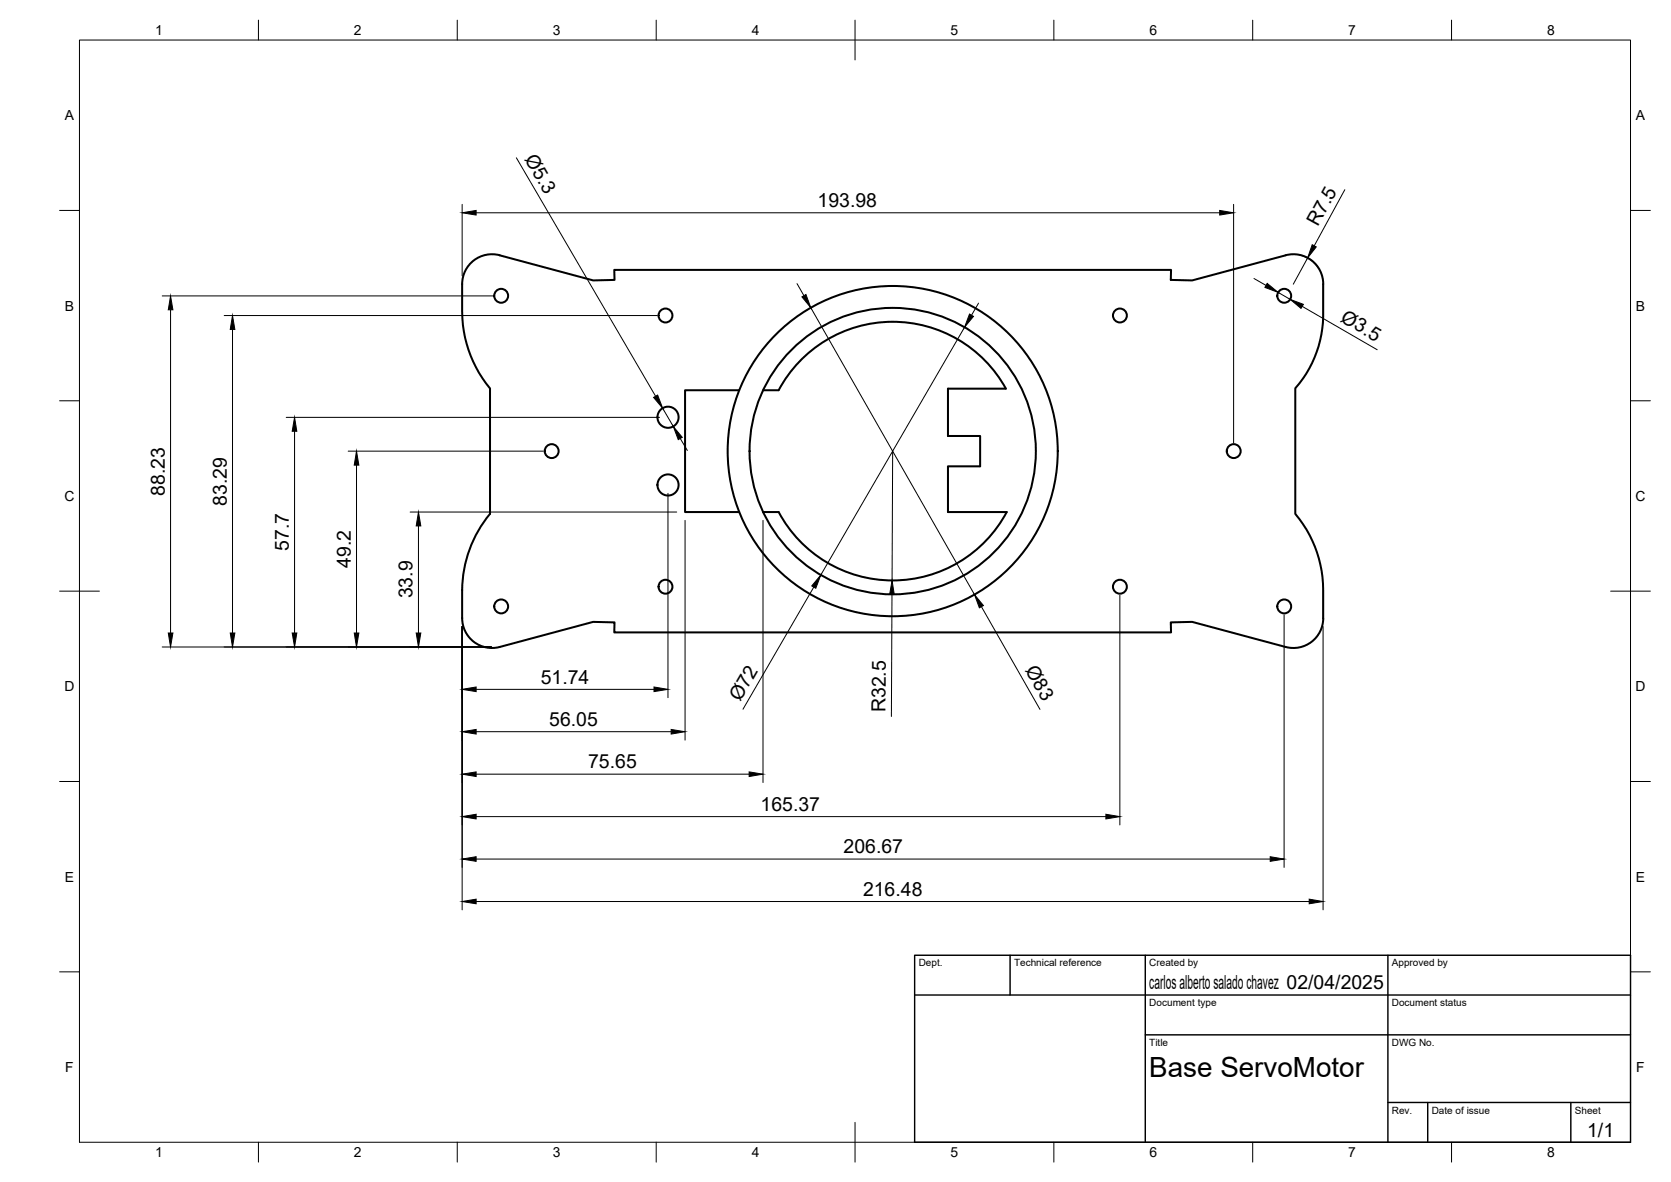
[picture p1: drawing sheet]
<svg xmlns="http://www.w3.org/2000/svg" width="420mm" height="297mm" viewBox="0 0 420 297" stroke-linecap="round" stroke-linejoin="round" font-family="sans-serif">
<!-- layer: Visible -->
<g fill="none" stroke="#000" stroke-width=".51">
<path d="M125.6 64.2l23.6 6.3 5.3-.2v-2.5h139.9v2.5l5.4 .2 23.5-6.3M125.7 64.1a7.5 7.5 0 0 0-9.5 7.3 56.3 56.3 0 0 0 .4 11.9 30.4 30.4 0 0 0 6.6 14.3v31.5a30.3 30.3 0 0 0-7 19.2v7a7.5 7.5 0 0 0 9.5 7.3M323.3 64.1a7.5 7.5 0 0 1 9.4 7.3v8.2a28.1 28.1 0 0 1-7 18v31.5a29.6 29.6 0 0 1 7 19.2v7a7.5 7.5 0 0 1-9.4 7.3M185.9 98.1h-13.6v30.6h13.6M191.9 98.1h3.9M252.9 97.7h-14.5v11.9h8v7.6h-8v11.5h14.7a32.5 32.5 0 0 1-57.3 0M252.9 97.7a32.5 32.5 0 0 0-57.1 .4M191.9 128.7h3.9M125.6 162.6l23.5-6.3 5.4 .1v2.5h139.9v-2.5l5.4-.1 23.5 6.3"/>
<circle cx="126" cy="74.3" r="1.75"/>
<circle cx="167.3" cy="79.3" r="1.75"/>
<circle cx="281.6" cy="79.3" r="1.75"/>
<circle cx="322.9" cy="74.3" r="1.75"/>
<circle cx="138.7" cy="113.4" r="1.75"/>
<circle cx="168" cy="104.9" r="2.66"/>
<circle cx="224.5" cy="113.4" r="41.5"/>
<circle cx="224.5" cy="113.4" r="36"/>
<circle cx="310.2" cy="113.4" r="1.75"/>
<circle cx="168" cy="121.9" r="2.66"/>
<circle cx="126" cy="152.4" r="1.75"/>
<circle cx="167.3" cy="147.4" r="1.75"/>
<circle cx="281.6" cy="147.4" r="1.75"/>
<circle cx="322.9" cy="152.4" r="1.75"/>
</g>
<!-- layer: BORDER -->
<g fill="none" stroke="#000" stroke-width=".25">
<path d="M20 10.1h390v276.9h-390zM65 5.1v5M115 5.1v5M165 5.1v5M215 5.1v10M265 5.1v5M315 5.1v5M365 5.1v5M15 52.9h5M410 52.9h5M15 100.7h5M410 100.7h5"/>
<path d="M15 148.6h10M405 148.6h10M15 196.4h5M410 196.4h5M15 244.2h5M410 244.2h5M65 287v5M115 287v5M165 287v5M215 282.1v9.9M265 287v5M315 287v5"/>
<path d="M365 287v5"/>
</g>
<!-- layer: TITLEBLOCK -->
<path d="M230 240.1h180v46.9h-180zM230 250h180M254 240.1v9.9M288 240.1v46.9M349 240.1v46.9M288 260.1h122M349 277.1h61M359 277.1v9.9M395 277.1v9.9" fill="none" stroke="#000" stroke-width=".36"/>
<!-- layer: FD_Dimensions -->
<g fill="none" stroke="#000" stroke-width=".25">
<path d="M129.8 39.7l35 59.9M116.2 51.4v17.9M119.7 53.5h187M310.2 51.4v59.9M338.1 47.7l-7.6 14.1M40.8 74.4h83.1M42.9 77.9v81.2M56.4 79.3h108.8M200.4 71.3l1.7 3M203.9 77.4l41.1 72M246 76.2l-1.7 3M315.3 70l3 1.7"/>
<path d="M321.4 73.5l3 1.7M326.8 64.1a7.5 7.5 0 0 1 4.8 3.4M327.4 77l18.9 10.9M328.8 64.8l-3.6 6.6M58.5 82.8v76.3M242.5 82.2l-36.1 62.3M72 104.9h93.8M74.1 108.4v50.7M87.5 113.4h49.1M89.6 116.9v42.2M166.6 102.6l2.7 4.6M171 110.2l1.8 3"/>
<path d="M224.5 113.4l-.2 32.5M103.1 128.7h67.1M105.2 132.2v26.9M168 124v51.3M172.3 130.8v55.2M191.9 130.8v65.8M116.2 157.4v71.2M204.6 147.5l-17.8 30.7M224.3 149.4l-.2 30.7M246.8 152.4l14.7 25.9M281.6 149.6v57.7M322.9 154.5v63.5"/>
<path d="M332.7 157.4v71.2M40.8 162.6h82.7M119.7 173.2h44.7M119.7 194.5h68.7M119.7 183.9h49.1M119.7 215.9h199.7M119.7 205.2h158.4M119.7 226.6h209.5"/>
</g>
<g fill="#000" stroke="#000" stroke-width=".25">
<path d="M116.2 53.5l3.5-.6v1.1zM306.7 52.9l3.5 .6-3.5 .5zM42.9 74.4l.6 3.5h-1.2zM201.6 74.6l1-.6 1.3 3.4zM243.8 78.9l1 .6-2.3 2.7zM318.6 71.2l2.8 2.3-3.3-1.3zM324.4 75.2l3.3 1.3-.6 1zM329.9 61.5l1.1 .5-2.2 2.8zM58.5 79.3l.6 3.5h-1.2zM164.3 99.9l1.1-.6 1.2 3.3zM74.1 104.9l.5 3.5h-1.1zM89.6 113.4l.6 3.5h-1.1z"/>
<path d="M169.3 107.2l2.3 2.7-1.1 .6zM105.2 128.7l.6 3.5h-1.2zM42.3 159.1h1.2l-.6 3.5zM57.9 159.1h1.2l-.6 3.5zM73.5 159.1h1.1l-.5 3.5zM89.1 159.1h1.1l-.6 3.5zM104.6 159.1h1.2l-.6 3.5zM206.4 144.5l-1.3 3.3-1-.6zM224.3 145.9l.6 3.5h-1.2zM245 149.4l2.3 2.8-1 .5zM116.2 173.2l3.5-.6v1.2zM164.4 172.6l3.6 .6-3.6 .6z"/>
<path d="M116.2 194.5l3.5-.5v1.1zM116.2 183.9l3.5-.6v1.2zM168.8 183.3l3.5 .6-3.5 .6zM188.4 194l3.5 .5-3.5 .6zM116.2 215.9l3.5-.6v1.2zM116.2 205.2l3.5-.6v1.2zM278.1 204.6l3.5 .6-3.5 .6zM319.4 215.3l3.5 .6-3.5 .6zM116.2 226.6l3.5-.6v1.1zM329.2 226l3.5 .6-3.5 .5z"/>
</g>
<text font-size="7" x="289" y="270.6">Base ServoMotor</text>
<g font-size="4.9">
<text x="131.8" y="39.9" transform="rotate(60 131.8 39.9)">Ø5.3</text>
<text x="205.6" y="52">193.98</text>
<text x="331.3" y="57.1" transform="rotate(-61 331.3 57.1)">R7.5</text>
<text x="336.8" y="80.7" transform="rotate(30 336.8 80.7)">Ø3.5</text>
<text x="41.4" y="124.6" transform="rotate(-90 41.4 124.6)">88.23</text>
<text x="57" y="127" transform="rotate(-90 57 127)">83.29</text>
<text x="72.6" y="138.5" transform="rotate(-90 72.6 138.5)">57.7</text>
<text x="88.2" y="142.6" transform="rotate(-90 88.2 142.6)">49.2</text>
<text x="103.8" y="150.4" transform="rotate(-90 103.8 150.4)">33.9</text>
<text x="136" y="171.8">51.74</text>
<text x="257.7" y="168.5" transform="rotate(60 257.7 168.5)">Ø83</text>
<text x="186.1" y="176.4" transform="rotate(-60 186.1 176.4)">Ø72</text>
<text x="222.7" y="179" transform="rotate(-90 222.7 179)">R32.5</text>
<text x="138.1" y="182.4">56.05</text>
<text x="147.9" y="193.1">75.65</text>
<text x="191.3" y="203.8">165.37</text>
<text x="212.1" y="214.4">206.67</text>
<text x="217" y="225.1">216.48</text>
<text x="289" y="248.5">carlos alberto salado chavez 02/04/2025</text>
<text x="399.1" y="285.7">1/1</text>
</g>
<g font-size="3.5">
<text x="39" y="8.8">1</text>
<text x="89" y="8.8">2</text>
<text x="139" y="8.8">3</text>
<text x="189" y="8.8">4</text>
<text x="239" y="8.8">5</text>
<text x="289" y="8.8">6</text>
<text x="339" y="8.8">7</text>
<text x="389" y="8.8">8</text>
<text x="16.3" y="30.2">A</text>
<text x="411.3" y="30.2">A</text>
<text x="16.3" y="78">B</text>
<text x="411.3" y="78">B</text>
<text x="16.2" y="125.9">C</text>
<text x="411.2" y="125.9">C</text>
<text x="16.2" y="173.7">D</text>
<text x="411.2" y="173.7">D</text>
<text x="16.3" y="221.6">E</text>
<text x="411.3" y="221.6">E</text>
<text x="16.4" y="269.4">F</text>
<text x="411.4" y="269.4">F</text>
<text x="39" y="290.8">1</text>
<text x="89" y="290.8">2</text>
<text x="139" y="290.8">3</text>
<text x="189" y="290.8">4</text>
<text x="239" y="290.8">5</text>
<text x="289" y="290.8">6</text>
<text x="339" y="290.8">7</text>
<text x="389" y="290.8">8</text>
</g>
<g font-size="2.5">
<text x="231" y="242.9">Dept.</text>
<text x="255" y="242.9">Technical reference</text>
<text x="289" y="242.9">Created by</text>
<text x="350" y="242.9">Approved by</text>
<text x="289" y="252.8">Document type</text>
<text x="350" y="252.8">Document status</text>
<text x="289" y="262.9">Title</text>
<text x="350" y="262.9">DWG No.</text>
<text x="350" y="279.9">Rev.</text>
<text x="360" y="279.9">Date of issue</text>
<text x="396" y="279.9">Sheet</text>
</g>
</svg>
